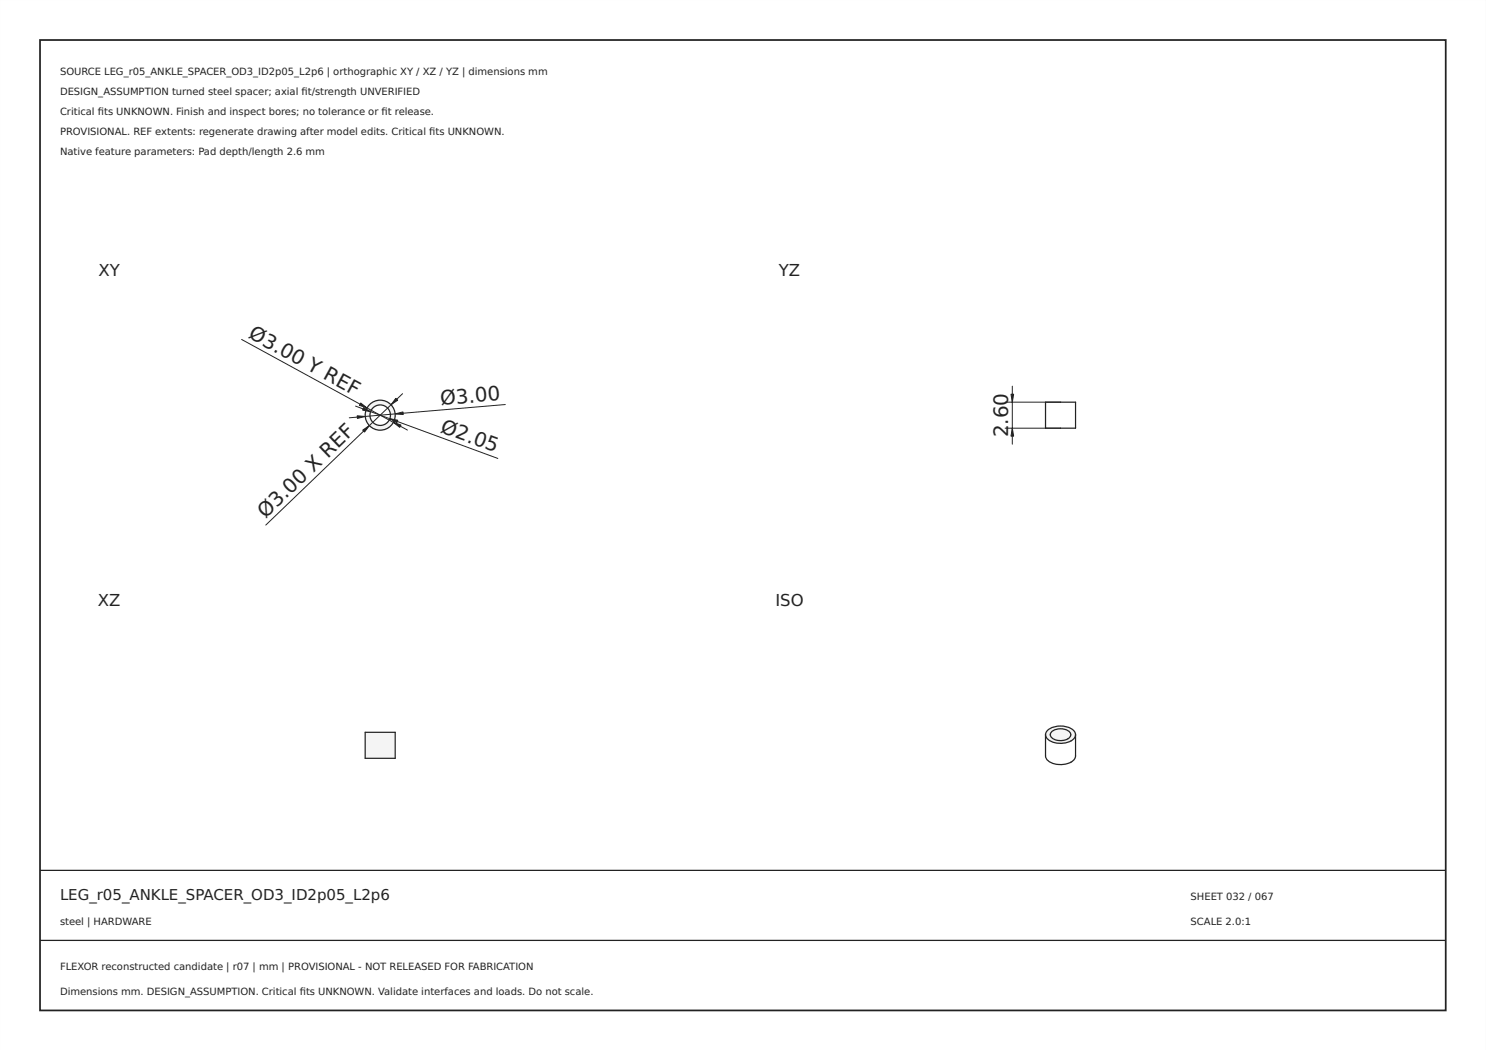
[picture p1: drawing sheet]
<svg xmlns="http://www.w3.org/2000/svg" width="297mm" height="210mm" viewBox="0 0 297 210" stroke-linecap="round" stroke-linejoin="round" font-family="sans-serif">
<path d="M0 0h297v210h-297zM0 0v210h297v-210z" fill="#000"/>
<path d="M8 8h281v194h-281z" fill="none" stroke="#222" stroke-width=".35"/>
<path d="M8 174h281zM8 188h281z" fill="#000" stroke="#222" stroke-width=".25"/>
<path d="M73 83a3 3 0 0 1 6 0 3 3 0 0 1-6 0zM73.9 83a2.05 2.05 0 0 1 4.1 0 2.05 2.05 0 0 1-4.1 0z" fill-rule="evenodd" fill="#f1f3f5"/>
<g fill="none" stroke="#212529" stroke-width=".25">
<circle cx="76" cy="83" r="3"/>
<circle cx="76" cy="83" r="2.05"/>
</g>
<path d="M48.3 67.9l33.1 18.1M80.5 78.7l-27.4 26.3M71.1 81.2l28.4 10.4M101 80.9l-31.2 2.6" fill="none" stroke="#212529" stroke-width=".2"/>
<g fill="#212529" stroke="#212529" stroke-width=".2">
<path d="M72.5 86l1.3-.9-.9 1.3z"/>
<path d="M79.1 79.6l.4 .4-1.3 .9z"/>
<path d="M72.1 80.6l1.3 1-1.6-.6z"/>
<path d="M78.6 84.4l1.6 .6-.3 .4z"/>
<path d="M79 82.7l1.6-.4v.6z"/>
<path d="M71.4 83.1l1.6 .2-1.6 .4z"/>
<path d="M77.9 83.7l1.6 .3-.2 .5z"/>
<path d="M72.7 81.5l1.4 .8-1.6-.3z"/>
</g>
<path d="M73 146.4h6v5.2h-6z" fill-rule="evenodd" fill="#f1f3f5"/>
<path d="M209 80.4h6v5.2h-6zM73 146.4h6v5.2h-6z" fill="none" stroke="#212529" stroke-width=".25"/>
<path d="M202.4 77.2v11.6M200.9 80.4h11.1M200.9 85.6h11.1" fill="none" stroke="#212529" stroke-width=".2"/>
<g fill="#212529" stroke="#212529" stroke-width=".2">
<path d="M202.1 78.8h.5l-.2 1.6z"/>
<path d="M202.4 85.6l.2 1.6h-.5z"/>
</g>
<g fill="#f1f3f5">
<path d="M209.3 146.1a4.2 4.2 0 0 1 5.4 0 1.26 1.26 0 0 1-.6 2 4.3 4.3 0 0 1-4.9-.6 1.09 1.09 0 0 1 .1-1.4zM210.2 146.3a.92 .92 0 0 0-.2 .9 .92 .92 0 0 0 .8 .6 2.67 2.67 0 0 0 3.2-.7 1.31 1.31 0 0 0-1.5-1.4 2.93 2.93 0 0 0-2.3 .6z" fill-rule="evenodd"/>
<path d="M210.2 146.3a2.8 2.8 0 0 1 3.8 .3 1.19 1.19 0 0 1-1.4 1.4 2.12 2.12 0 0 1-2.7-1.1z" fill-rule="evenodd"/>
</g>
<path d="M209 146.9v4.2a2.65 2.65 0 0 0 3 1.7 2.64 2.64 0 0 0 3-1.7v-4.2M209 146.9a2.65 2.65 0 0 0 3 1.7 2.64 2.64 0 0 0 3-1.7M209 146.9a2.29 2.29 0 0 1 2.3-1.7 3.6 3.6 0 0 1 3.6 1.3l.1 .4M210.2 146.3a2.8 2.8 0 0 1 3.8 .3 1.19 1.19 0 0 1-1.4 1.4 2.12 2.12 0 0 1-2.7-1.1z" fill="none" stroke="#212529" stroke-width=".25"/>
<g font-size="4" fill="#212529">
<text x="49.5" y="67.4" transform="rotate(29 49.5 67.4)">Ø3.00 Y REF</text>
<text x="88.1" y="81" transform="rotate(-5 88.1 81)">Ø3.00</text>
<text x="87.8" y="86.3" transform="rotate(20 87.8 86.3)">Ø2.05</text>
<text x="201.5" y="87.4" transform="rotate(-90 201.5 87.4)">2</text>
<text x="201.5" y="84.9" transform="rotate(-90 201.5 84.9)">.60</text>
<text x="53.1" y="103.7" transform="rotate(-44 53.1 103.7)">Ø3.00 X REF</text>
</g>
<g font-size="3.3" fill="#212529">
<text x="19.7" y="55.1">XY</text>
<text x="155.7" y="55.1">YZ</text>
<text x="19.6" y="121.1">XZ</text>
<text x="155" y="121.1">ISO</text>
</g>
<text font-size="3" fill="#222" x="12" y="180">LEG_r05_ANKLE_SPACER_OD3_ID2p05_L2p6</text>
<g font-size="2" fill="#222">
<text x="12" y="15">SOURCE LEG_r05_ANKLE_SPACER_OD3_ID2p05_L2p6 | orthographic XY / XZ / YZ | dimensions mm</text>
<text x="12" y="19">DESIGN_ASSUMPTION turned steel spacer; axial ft/strength UNVERIFIED</text>
<text x="12" y="23">Critical fts UNKNOWN. Finish and inspect bores; no tolerance or ft release.</text>
<text x="19.6" y="23">i</text>
<text x="60.3" y="19">i</text>
<text x="76.3" y="23">i</text>
<text x="12" y="27">PROVISIONAL. REF extents: regenerate drawing after model edits. Critical fts UNKNOWN.</text>
<text x="85.8" y="27">i</text>
<text x="12" y="31">Native feature parameters: Pad depth/length 2.6 mm</text>
<text x="238" y="180">SHEET 032 / 067</text>
<text x="12" y="185">steel | HARDWARE</text>
<text x="238" y="185">SCALE 2.0:1</text>
<text x="12" y="194">FLEXOR reconstructed candidate | r07 | mm | PROVISIONAL - NOT RELEASED FOR FABRICATION</text>
<text x="12" y="199">Dimensions mm. DESIGN_ASSUMPTION. Critical fts UNKNOWN. Validate interfaces and loads. Do not scale.</text>
<text x="59.9" y="199">i</text>
</g>
</svg>
